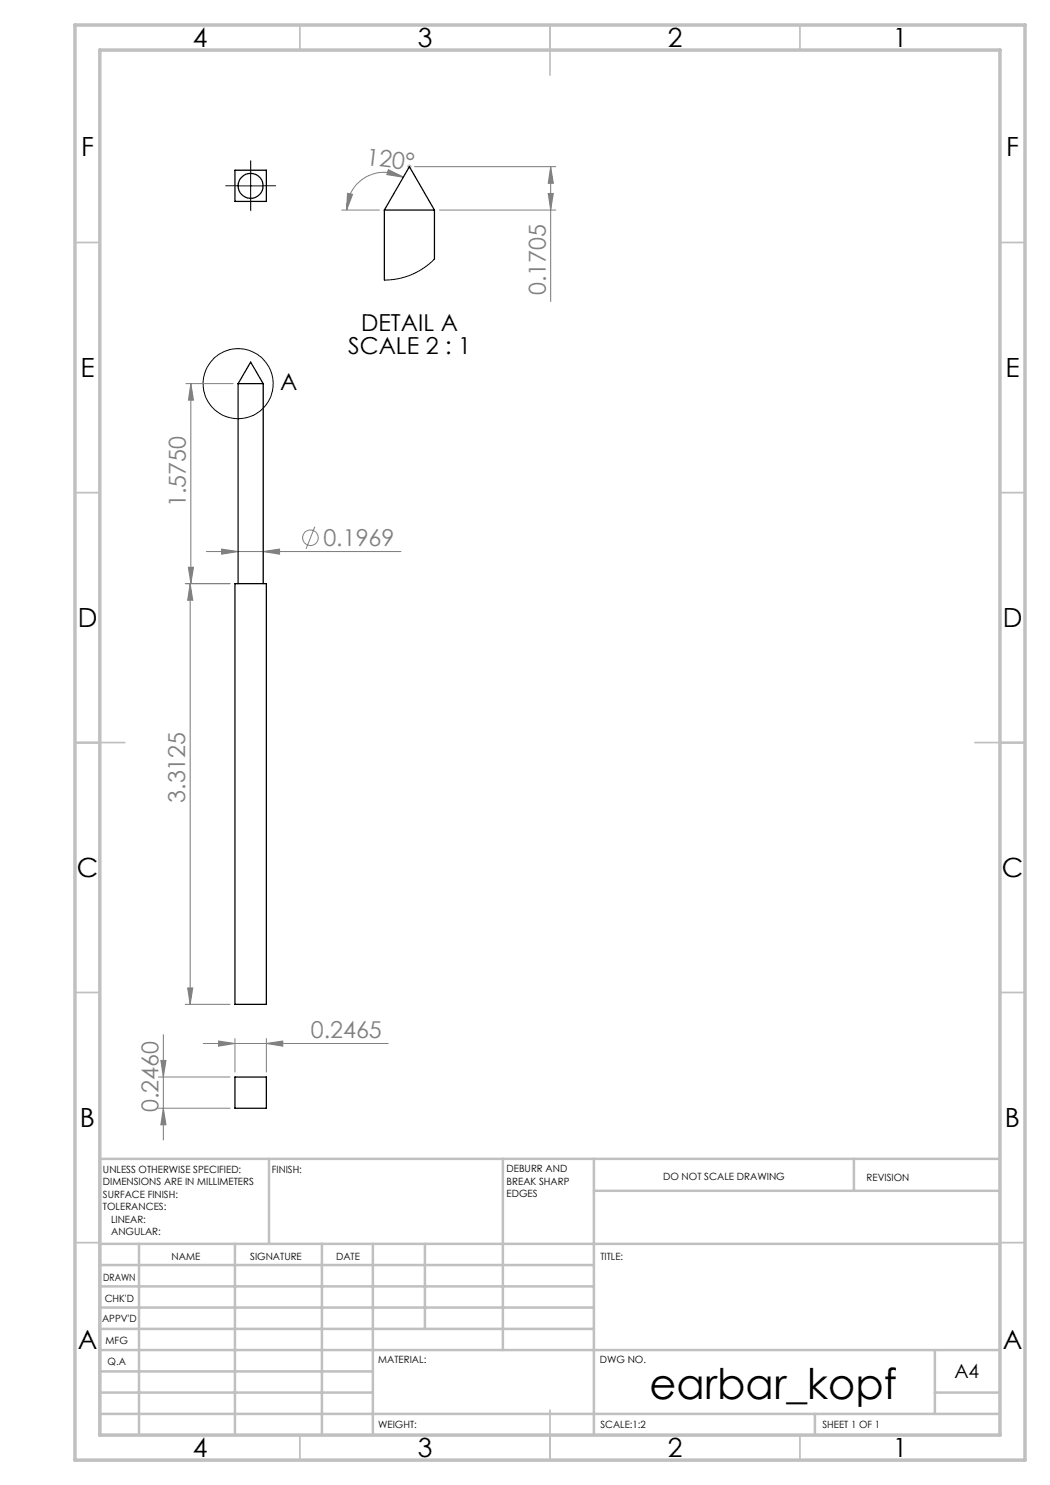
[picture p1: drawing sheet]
<svg xmlns="http://www.w3.org/2000/svg" width="210mm" height="297mm" viewBox="0 0 210 297" stroke-linecap="round" stroke-linejoin="round" font-family="sans-serif">
<g fill="none" stroke="#808080" stroke-width=".2">
<path d="M69.5 38.7l1 .2-1.2 3.1zM77.7 33.9l3 1.6-3.3-.6zM80.7 35.5a7.6 7.6 0 0 0-11.4 6.5M82.9 33.3h28.3M109.6 38.7h1.1l-.6 3.3zM110.1 33.3v27M110.1 33.3l.6 3.4h-1.1zM68.3 42h7.6M87.9 42h23.3M37.2 76.7h9.4M38.2 76.7l.5 3.3h-1zM38.2 76.7v40"/>
<path d="M37.7 113.4h1l-.5 3.3zM38 116.7v84.2M38 116.7l.6 3.3h-1.1zM41.3 110.3h38.9M44.3 109.8l3.3 .5-3.3 .5zM46 116.7h-9M52.6 110.3l3.3-.5v1zM63 105.3l-1.8 4.5M37.5 197.6h1.1l-.6 3.3zM31.7 215.4h14.3M32.2 212.1h1l-.5 3.3zM32.7 206.9v21.1"/>
<path d="M37 200.9h9M40.6 208.7h37M43.7 208.2l3.3 .5-3.3 .5zM47 207.7v6.7M53.3 208.7l3.3-.5v1zM53.3 207.7v6.7M31.7 221.6h14.3M32.7 221.6l.5 3.4h-1z"/>
<circle cx="62.1" cy="107.5" r="1.55"/>
</g>
<g fill="none" stroke="#000" stroke-width=".2">
<path d="M47.6 37.2h5M50.1 34.7v5"/>
<circle cx="47.6" cy="76.7" r="7"/>
</g>
<path d="M81.4 33.3h1M81.5 33l.7 .7M81.9 32.8v1M82.2 33l-.7 .7" fill="none" stroke="#c0c0c0" stroke-width=".2"/>
<path d="M47.6 37.1h-2.5M50.1 34.6v-2.5M50.1 39.6v2.5M52.6 37.1h2.5" fill="none" stroke="#000" stroke-width=".2" stroke-dasharray="15.2 1.3 1.3 1.3"/>
<g fill="none" stroke="#c0c0c0" stroke-width=".35">
<path d="M60 5v5M110 5v10M160 5v5M15 48.5h5M200 48.5h5M15 98.5h5M200 98.5h5M15 148.5h10M195 148.5h10M15 198.5h5M200 198.5h5M15 248.5h5"/>
<path d="M200 248.5h5M60 287v5M110 282v10M160 287v5"/>
</g>
<g fill="none" stroke="#c0c0c0" stroke-width=".5">
<path d="M53.8 231.8v17M100.6 231.8v38.2M118.8 231.8v55.2M118.8 238.2h81.2M170.8 231.8v6.4M200 231.8h-180v55.2M20 248.8h180M20 257.3h98.8M20 253h98.8M27.8 248.8v38.2M47 248.8v38.2M64.4 248.8v38.2"/>
<path d="M74.6 248.8v38.2M85 248.8v17M20 265.8h98.8M20 261.5h98.8M20 278.5h54.6M20 274.3h54.6M20 270h180M187 278.5h13M187 270v12.8M20 282.8h180M163 282.8v4.2"/>
</g>
<path d="M15 5h190v287h-190zM20 10h180v277h-180z" fill="none" stroke="#c0c0c0" stroke-width=".7"/>
<g fill="#808080">
<path d="M110.1 33.3l.6 3.4h-1.1zM109.6 38.7h1.1l-.6 3.3z"/>
<path d="M77.7 33.9l3 1.6-3.3-.6zM69.5 38.7l1 .2-1.2 3.1z"/>
<path d="M52.6 110.3l3.3-.5v1zM44.3 109.8l3.3 .5-3.3 .5zM53.3 208.7l3.3-.5v1zM43.7 208.2l3.3 .5-3.3 .5z"/>
<path d="M37.5 197.6h1.1l-.6 3.3zM38 116.7l.6 3.3h-1.1z"/>
<path d="M38.2 76.7l.5 3.3h-1zM37.7 113.4h1l-.5 3.3zM32.2 212.1h1l-.5 3.3zM32.7 221.6l.5 3.4h-1z"/>
</g>
<g fill="none" stroke="#000" stroke-width=".25">
<path d="M47 34h6.3v6.3h-6.3zM76.9 42h10M76.9 42v14M76.9 42l5-8.7 5 8.7M86.9 42v9.8M47.6 76.7h5M47.6 76.7v40M47.6 76.7l2.5-4.3 2.5 4.3M52.6 76.7v40M47 116.7h6.3v84.2h-6.3zM47 215.4h6.3v6.2h-6.3z"/>
<circle cx="50.1" cy="37.2" r="2.5"/>
</g>
<path d="M86.9 51.8l-2 1.7-2.6 1.5-2.6 .7-2.8 .3" fill="none" stroke="#000" stroke-width=".2"/>
<text font-size="8.5" x="129.9" y="279.7">earbar_kopf</text>
<g font-size="5.3">
<text x="38.5" y="9.5">4</text>
<text x="83.5" y="9.5">3</text>
<text x="133.6" y="9.5">2</text>
<text x="178.6" y="9.5">1</text>
<text x="16.2" y="31.2">F</text>
<text x="201.2" y="31.2">F</text>
<text x="16.1" y="75.5">E</text>
<text x="201.1" y="75.5">E</text>
<text x="15.5" y="125.5">D</text>
<text x="200.5" y="125.5">D</text>
<text x="15.4" y="175.5">C</text>
<text x="200.4" y="175.5">C</text>
<text x="16" y="225.5">B</text>
<text x="201" y="225.5">B</text>
<text x="15.5" y="269.7">A</text>
<text x="200.5" y="269.7">A</text>
<text x="38.5" y="291.5">4</text>
<text x="83.5" y="291.5">3</text>
<text x="133.6" y="291.5">2</text>
<text x="178.6" y="291.5">1</text>
</g>
<g font-size="4.7" fill="#808080">
<text x="73.1" y="32.9" transform="rotate(7 73.1 32.9)">120°</text>
<text x="109.2" y="59" transform="rotate(-90 109.2 59)">0.1705</text>
<text x="37.2" y="101.5" transform="rotate(-90 37.2 101.5)">1.5750</text>
<text x="64.7" y="109.2">0.1969</text>
<text x="37" y="160.6" transform="rotate(-90 37 160.6)">3.3125</text>
<text x="62.2" y="207.7">0.2465</text>
<text x="31.7" y="222.4" transform="rotate(-90 31.7 222.4)">0.2460</text>
</g>
<g font-size="4.7">
<text x="69.6" y="70.8">SCALE 2 : 1</text>
<text x="72.2" y="66.2">DETAIL A</text>
<text x="56" y="78">A</text>
</g>
<text font-size="3.9" x="190.9" y="275.5">A4</text>
<g font-size="2">
<text x="20.6" y="234.6">UNLESS OTHERWISE SPECIFIED:</text>
<text x="20.6" y="237.1">DIMENSIONS ARE IN MILLIMETERS</text>
<text x="20.6" y="239.6">SURFACE FINISH:</text>
<text x="54.4" y="234.6">FINISH:</text>
<text x="101.3" y="234.5">DEBURR AND</text>
<text x="101.3" y="237">BREAK SHARP</text>
<text x="101.3" y="239.5">EDGES</text>
<text x="132.6" y="236">DO NOT SCALE DRAWING</text>
<text x="173.3" y="236.2">REVISION</text>
<text x="20.6" y="242.1">TOLERANCES:</text>
<text x="22.2" y="244.6">LINEAR:</text>
<text x="22.2" y="247.1">ANGULAR:</text>
<text x="34.3" y="252">NAME</text>
<text x="50" y="251.9">SIGNATURE</text>
<text x="67.2" y="251.9">DATE</text>
<text x="120.1" y="251.9">TITLE:</text>
<text x="20.6" y="256.1">DRAWN</text>
<text x="20.9" y="260.3">CHK'D</text>
<text x="20.4" y="264.4">APPV'D</text>
<text x="21.1" y="268.8">MFG</text>
<text x="21.5" y="273">Q.A</text>
<text x="75.6" y="272.5">MATERIAL:</text>
<text x="120" y="272.5">DWG NO.</text>
<text x="75.6" y="285.5">WEIGHT:</text>
<text x="120.1" y="285.6">SCALE:1:2</text>
<text x="164.5" y="285.6">SHEET 1 OF 1</text>
</g>
</svg>
